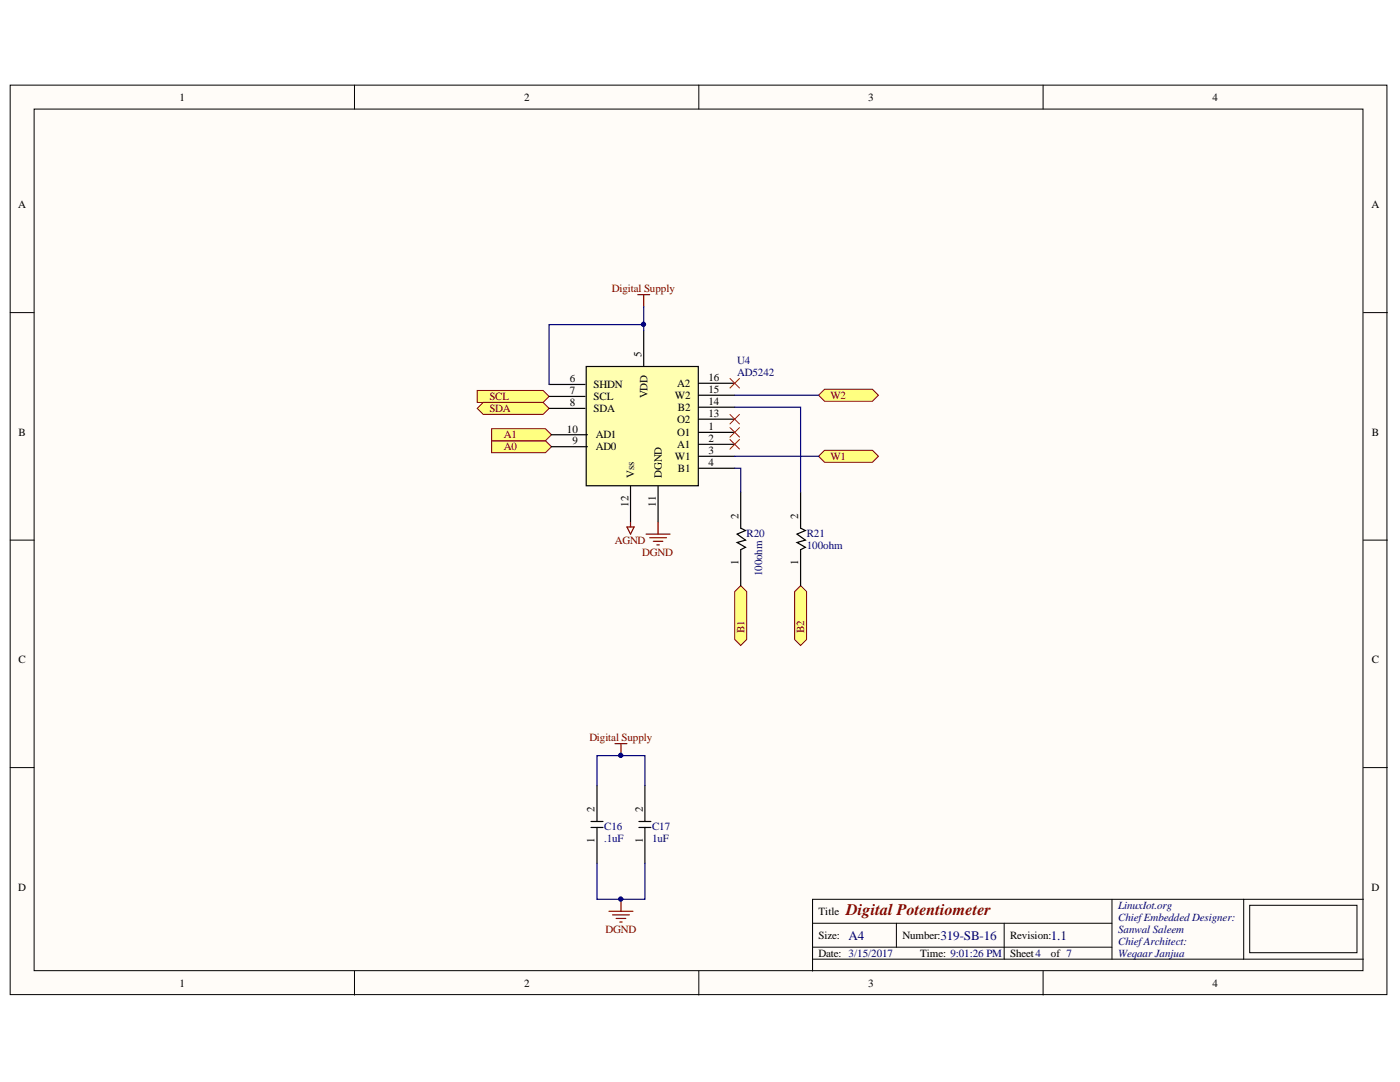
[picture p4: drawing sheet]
<svg xmlns="http://www.w3.org/2000/svg" width="279mm" height="216mm" viewBox="0 0 279 216" stroke-linecap="round" stroke-linejoin="round" font-family="sans-serif">
<g fill="#fffcf8" stroke="#000" stroke-width=".2">
<path d="M2 17h274.8v181.5h-274.8z"/>
<path d="M6.8 21.8h265.2v171.9h-265.2z"/>
</g>
<g fill="none" stroke="#000" stroke-width=".2">
<path d="M70.7 17v4.8M139.5 17v4.8M208.2 17v4.8M2 62.4h4.8M272.1 62.4h4.8M2 107.8h4.8M272.1 107.8h4.8M2 153.2h4.8M272.1 153.2h4.8M221.9 179.4v12M248.2 179.4h-86v14.4M272.1 179.4h-23.9v12"/>
<path d="M70.7 193.8v4.8M139.5 193.8v4.8M162.2 184.2h59.7M162.2 191.4h109.9M162.2 189h59.7M178.9 184.2v4.8M200.4 184.2v7.2M208.2 193.8v4.8M249.4 180.6h21.4v9.5h-21.4z"/>
</g>
<g fill="#ffff80" stroke="#800000" stroke-width=".2">
<path d="M95.2 77.9h13.2l1.2 1.2-1.2 1.2h-13.2z" fill-rule="evenodd"/>
<path d="M95.2 81.5l1.2-1.2h12l1.2 1.2-1.2 1.2h-12z" fill-rule="evenodd"/>
<path d="M98.1 87.9h10.8l1.2 1.2-1.2 1.2h-10.8z" fill-rule="evenodd"/>
<path d="M98.1 85.6h10.8l1.2 1.1-1.2 1.2h-10.8z" fill-rule="evenodd"/>
<path d="M158.6 118l1.2-1.1 1.2 1.1v9.6l-1.2 1.2-1.2-1.2z" fill-rule="evenodd"/>
<path d="M146.6 118l1.2-1.1 1.2 1.1v9.6l-1.2 1.2-1.2-1.2z" fill-rule="evenodd"/>
</g>
<path d="M119.1 156.7v7.2M128.7 156.7v7.2M117.9 165.1h2.4M117.9 163.9h2.4M119.1 165.1v7.2M127.5 165.1h2.4M127.5 163.9h2.4M128.7 165.1v7.2" fill="none" stroke="#000" stroke-width=".24"/>
<path d="M127.3 58.8h2.4M128.5 58.8v2.4M122.7 148.4h2.4M123.9 148.4v2.4M123.9 179.4v2.4M121.5 181.8h4.8M122.2 182.6h3.4M123 183.3h1.9M123.7 184h.5" fill="none" stroke="#800000" stroke-width=".24"/>
<path d="M119.1 156.7v-5.9h9.6v5.9M119.1 172.3v7.1h9.6v-7.1" fill="none" stroke="#000080" stroke-width=".24"/>
<g fill="#000080" stroke="#000080" stroke-width=".2">
<circle cx="123.9" cy="150.7" r=".43"/>
<circle cx="123.9" cy="179.4" r=".43"/>
</g>
<path d="M117 73.1h22.4v23.8h-22.4z" fill="#ffffb0" stroke="#000" stroke-width=".24"/>
<g fill="none" stroke="#000" stroke-width=".24">
<path d="M109.6 76.7h7.2M109.6 79.1h7.2M128.5 66v7.1M139.5 76.5h7.1M139.5 78.9h7.1M109.6 81.5h7.2M110.1 86.7h7.1M110.1 89.1h7.1M125.8 97v7.2M131.3 97v7.2M139.5 86.3h7.1M139.5 88.7h7.1"/>
<path d="M139.5 91h7.1M139.5 93.4h7.1M139.5 81.3h7.1M139.5 83.6h7.1M147.8 98.2v7.2l1 .5-1.7 .7 1.7 1.2-1.7 .5 1.7 .9-1 .5v7.2M159.8 98.2v7.2l.9 .5-1.6 .7 1.6 1.2-1.6 .5 1.6 .9-.9 .5v7.2"/>
</g>
<path d="M128.9 106.6h4.8M129.7 107.3h3.3M130.4 108h1.9M131.1 108.7h.5M131.3 104.2v2.4" fill="none" stroke="#800000" stroke-width=".24"/>
<path d="M128.5 64.8h-18.9v11.9M128.5 61.2v4.8M146.6 93.4h1.2v4.8M146.6 81.3h13.2v16.9" fill="none" stroke="#000080" stroke-width=".24"/>
<circle cx="128.4" cy="64.7" r=".43" fill="#000080" stroke="#000080" stroke-width=".2"/>
<g fill="#ffff80" stroke="#800000" stroke-width=".2">
<path d="M163.4 78.9l1.2-1.2h9.5l1.2 1.2-1.2 1.2h-9.5z" fill-rule="evenodd"/>
<path d="M163.4 91l1.2-1.1h9.5l1.2 1.1-1.2 1.2h-9.5z" fill-rule="evenodd"/>
</g>
<path d="M146.6 78.9h16.8M146.6 91h16.8" fill="none" stroke="#000080" stroke-width=".24"/>
<path d="M145.7 75.5l1.9 1.9M147.6 75.5l-1.9 1.9M145.7 82.7l1.9 1.9M145.7 85.3l1.9 1.9M145.7 87.7l1.9 1.9M147.6 82.7l-1.9 1.9M147.6 85.3l-1.9 1.9M147.6 87.7l-1.9 1.9" fill="none" stroke="#f00" stroke-width=".2"/>
<path d="M125.1 105.1h1.5l-.8 1.5zM125.8 104.2v.9" fill="none" stroke="#800000" stroke-width=".24"/>
<text font-size="3.2" fill="#800000" x="168.9" y="182.6">Digital Potentiometer</text>
<g font-size="2.6" fill="#000080">
<text x="169.4" y="187.5">A4</text>
<text x="187.7" y="187.5">319-SB-16</text>
<text x="209.7" y="187.5">1.1</text>
</g>
<g font-size="2.2">
<text x="35.9" y="20.1">1</text>
<text x="104.6" y="20.1">2</text>
<text x="173.3" y="20.1">3</text>
<text x="242" y="20.1">4</text>
<text x="3.6" y="41.6">A</text>
<text x="273.7" y="41.6">A</text>
<text x="128" y="71.3" transform="rotate(-90 128 71.3)">5</text>
<text x="113.7" y="76.2">6</text>
<text x="118.5" y="77.4">SHDN</text>
<text x="135.1" y="77.2">A2</text>
<text x="141.4" y="76">16</text>
<text x="113.7" y="78.6">7</text>
<text x="113.7" y="81.1">8</text>
<text x="118.5" y="79.8">SCL</text>
<text x="118.5" y="82.2">SDA</text>
<text x="129.2" y="79.5" transform="rotate(-90 129.2 79.5)">VDD</text>
<text x="134.7" y="79.6">W2</text>
<text x="135.3" y="82">B2</text>
<text x="141.4" y="78.4">15</text>
<text x="141.4" y="80.8">14</text>
<text x="141.4" y="83.2">13</text>
<text x="3.7" y="87">B</text>
<text x="113.1" y="86.3">10</text>
<text x="114.2" y="88.7">9</text>
<text x="118.9" y="87.5">AD1</text>
<text x="118.9" y="89.9">AD0</text>
<text x="135.1" y="87">O1</text>
<text x="135.1" y="89.3">A1</text>
<text x="135.1" y="84.4">O2</text>
<text x="141.4" y="85.8">1</text>
<text x="141.4" y="88.2">2</text>
<text x="273.8" y="87">B</text>
<text x="126.6" y="95.4" transform="rotate(-90 126.6 95.4)">Vss</text>
<text x="132.1" y="95.4" transform="rotate(-90 132.1 95.4)">DGND</text>
<text x="134.7" y="91.8">W1</text>
<text x="135.3" y="94.2">B1</text>
<text x="141.4" y="90.6">3</text>
<text x="141.4" y="93">4</text>
<text x="125.4" y="101.1" transform="rotate(-90 125.4 101.1)">12</text>
<text x="130.9" y="101.1" transform="rotate(-90 130.9 101.1)">11</text>
<text x="147.4" y="103.5" transform="rotate(-90 147.4 103.5)">2</text>
<text x="159.3" y="103.5" transform="rotate(-90 159.3 103.5)">2</text>
<text x="147.4" y="112.7" transform="rotate(-90 147.4 112.7)">1</text>
<text x="159.3" y="112.7" transform="rotate(-90 159.3 112.7)">1</text>
<text x="3.7" y="132.4">C</text>
<text x="273.8" y="132.4">C</text>
<text x="118.6" y="162" transform="rotate(-90 118.6 162)">2</text>
<text x="128.3" y="162" transform="rotate(-90 128.3 162)">2</text>
<text x="118.6" y="168.1" transform="rotate(-90 118.6 168.1)">1</text>
<text x="128.3" y="168.1" transform="rotate(-90 128.3 168.1)">1</text>
<text x="3.6" y="177.8">D</text>
<text x="273.7" y="177.8">D</text>
<text x="163.4" y="182.6">Title</text>
<text x="163.4" y="187.3">Size:</text>
<text x="163.4" y="191">Date: 3/15/2017</text>
<text x="180.1" y="187.3">Number:</text>
<text x="183.7" y="191">Time: 9:01:26 PM</text>
<text x="201.6" y="187.3">Revision:</text>
<text x="201.6" y="191">Sheet4</text>
<text x="209.7" y="191">of 7</text>
<text x="35.9" y="196.9">1</text>
<text x="104.6" y="196.9">2</text>
<text x="173.3" y="196.9">3</text>
<text x="242" y="196.9">4</text>
</g>
<g font-size="2.2" fill="#800000">
<text x="122.1" y="58.3">Digital Supply</text>
<text x="97.7" y="79.8">SCL</text>
<text x="97.7" y="82.2">SDA</text>
<text x="165.7" y="79.6">W2</text>
<text x="100.5" y="89.9">A0</text>
<text x="100.5" y="87.5">A1</text>
<text x="165.7" y="91.8">W1</text>
<text x="122.7" y="108.5">AGND</text>
<text x="128.2" y="110.9">DGND</text>
<text x="148.6" y="126.4" transform="rotate(-90 148.6 126.4)">B1</text>
<text x="160.5" y="126.4" transform="rotate(-90 160.5 126.4)">B2</text>
<text x="117.6" y="147.9">Digital Supply</text>
<text x="120.8" y="186.1">DGND</text>
</g>
<g font-size="2.2" fill="#000080">
<text x="147.1" y="72.7">U4</text>
<text x="147.1" y="75.1">AD5242</text>
<text x="149" y="107.1">R20</text>
<text x="161" y="107.1">R21</text>
<text x="161" y="109.5">100ohm</text>
<text x="152.1" y="115" transform="rotate(-90 152.1 115)">100ohm</text>
<text x="120.6" y="165.6">C16</text>
<text x="120.6" y="168">.1uF</text>
<text x="130.1" y="165.6">C17</text>
<text x="130.1" y="168">1uF</text>
<text x="223.1" y="181.4">LinuxIot.org</text>
<text x="223.1" y="183.8">ChiefEmbedded Designer:</text>
<text x="223.1" y="186.1">Sanwal Saleem</text>
<text x="223.1" y="188.5">ChiefArchitect:</text>
<text x="223.1" y="191">Weqaar Janjua</text>
</g>
</svg>
